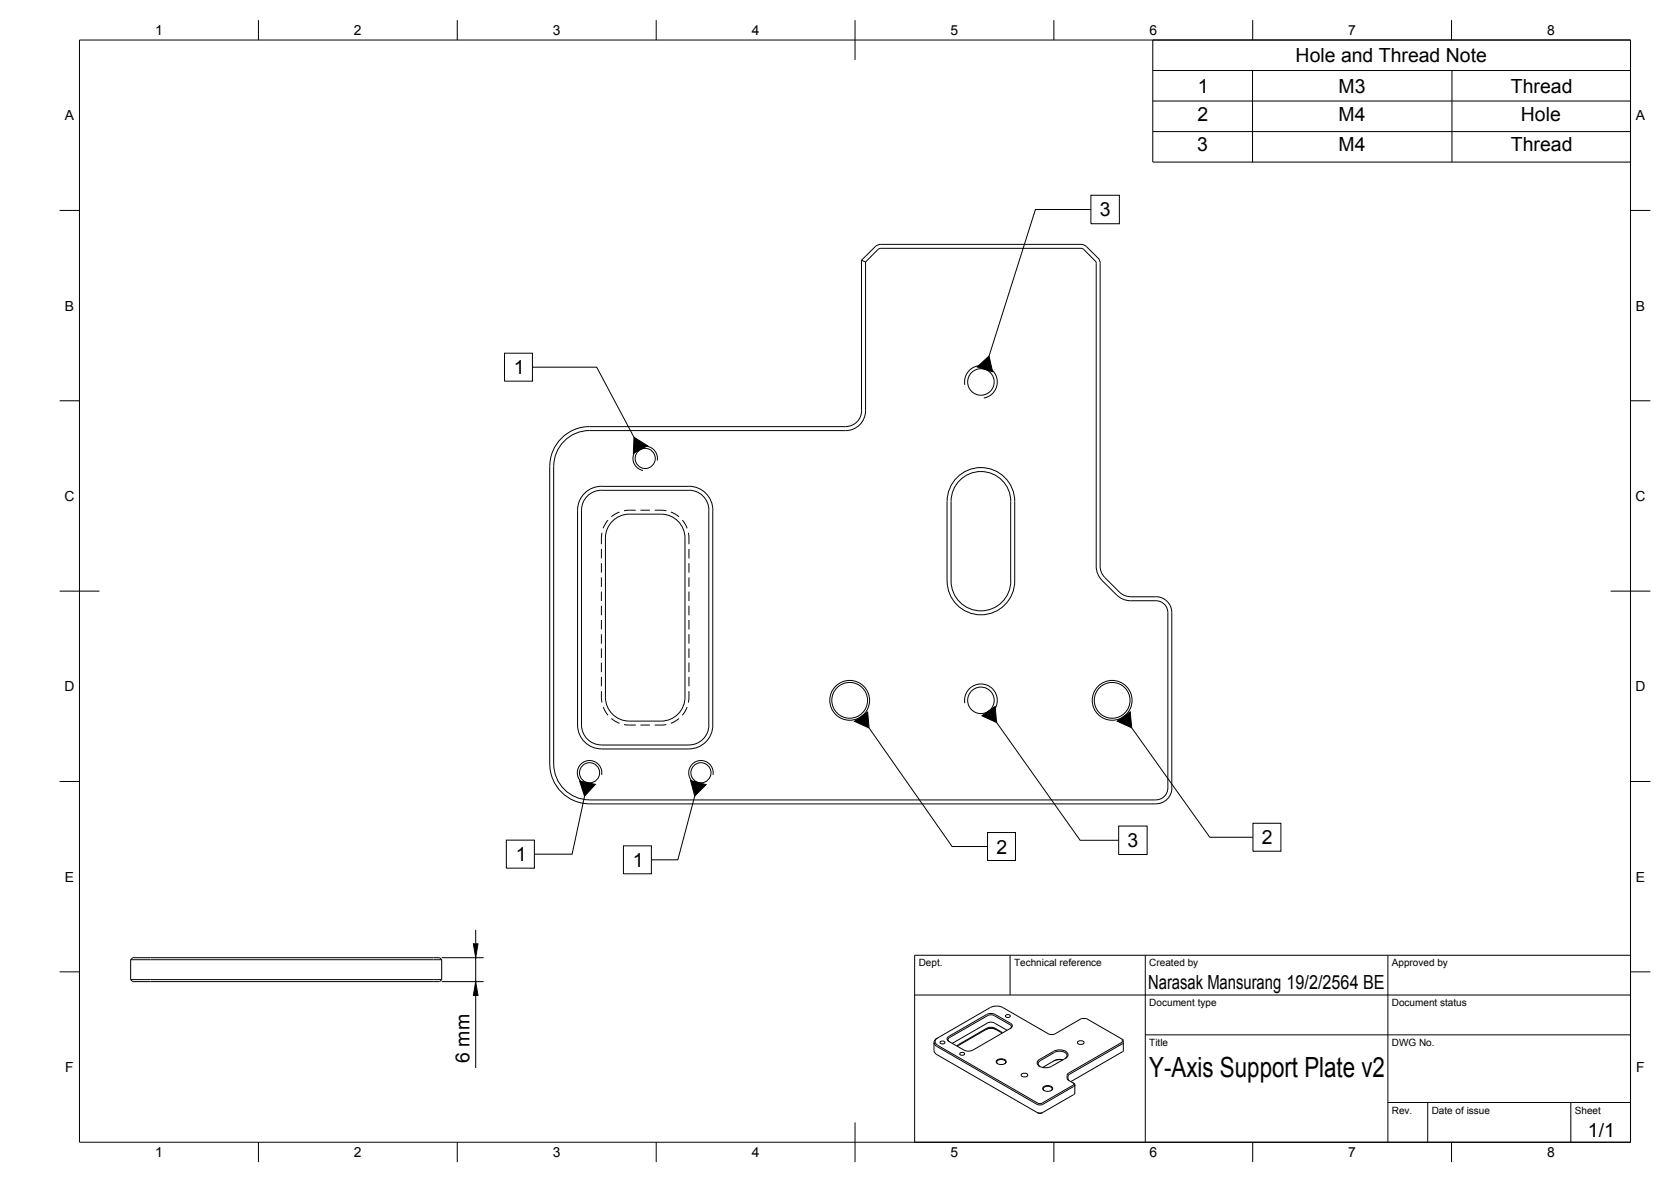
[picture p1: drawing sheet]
<svg xmlns="http://www.w3.org/2000/svg" width="420mm" height="297mm" viewBox="0 0 420 297" stroke-linecap="round" stroke-linejoin="round" font-family="sans-serif">
<!-- layer: Hidden -->
<g fill="none" stroke="#000" stroke-width=".25">
<path d="M151.2 138v2.3M151.4 133.9l-.2 2.9M152.9 130.7l-1.2 2M155.8 128.7l-2.1 1.2M159.9 128.2l-3 .1M161 128.2h2.4M164.6 128.2l3 .1M168.7 128.7l2 1.2M171.6 130.7l1.2 2.1M173.1 133.9l.1 2.9M173.2 138v2.3M151.2 141.5v2.4"/>
<path d="M151.2 145.1v2.4M151.2 148.7v2.4M151.2 152.2v2.4M151.2 155.8v2.4M151.2 159.4v2.4M173.2 141.5v2.4M173.2 145.1v2.4M173.2 148.7v2.4M173.2 152.2v2.4M173.2 155.8v2.4M173.2 159.4v2.4M151.2 173.7l.2 2.8"/>
<path d="M151.2 162.9v2.4M151.2 166.5v2.4M151.2 170.1v2.4M151.7 177.7l1.2 2M172.8 177.7l-1.2 2M173.2 173.7l-.1 2.8M173.2 162.9v2.4M173.2 166.5v2.4M173.2 170.1v2.4M153.7 180.6l2.1 1.2M156.9 182.1l3 .1M161 182.2h2.4"/>
<path d="M167.5 182.1l-2.9 .1M170.7 180.6l-2 1.2"/>
</g>
<!-- layer: Visible -->
<g fill="none" stroke="#000" stroke-width=".25">
<path d="M216.6 65.4v37.8a4 4 0 0 1-4 4M216.6 65.4l1 .4M217.6 65.8v37.4a5 5 0 0 1-5 5M273.2 62l3.1 3.1 .3 1.1v76.1l.3 1.5 .9 1.3M273.2 62l-.6-.4-.8-.2h-50.3l-.8 .2-.6 .4-3.5 3.4M275.3 65.5l-2.8-2.8-.7-.3h-50.3l-.7 .3-3.2 3.1M275.4 65.5l.2 .7 .2 77.2 .3 1.1 1 1.4 3.7 3.6 1.3 1 1.6 .4 7 .1a2.99 2.99 0 0 1 2.9 3v44a3 3 0 0 1-3 3h-142.4a9 9 0 0 1-9-9M138.2 117.2v74.8M139.2 117.2v74.8M148.2 107.2h64.4M148.2 107.2a10 10 0 0 0-10 10M212.6 108.2h-64.4a9 9 0 0 0-9 9"/>
<path d="M145.2 128.2a6 6 0 0 1 6-6h22a6 6 0 0 1 6 6M145.2 128.2v54M146.2 128.2v54M178.2 128.2v54M178.2 128.2a5 5 0 0 0-5-5h-22a5 5 0 0 0-5 5M179.2 128.2v54M238.1 126v20a8.5 8.5 0 0 0 8.5 8.5 8.5 8.5 0 0 0 8.5-8.5v-20M238.1 126a8.5 8.5 0 0 1 8.5-8.5 8.5 8.5 0 0 1 8.5 8.5M239.1 126a7.5 7.5 0 0 1 7.5-7.5 7.5 7.5 0 0 1 7.5 7.5M239.1 126v20a7.5 7.5 0 0 0 7.5 7.5 7.5 7.5 0 0 0 7.5-7.5v-20M277.8 145.1l4.1 4 1.4 .7 1 .2M284.3 150h6.3"/>
<path d="M290.7 150a4 4 0 0 1 3.9 4v44M152.2 175.2a6 6 0 0 0 6 6h8a6 6 0 0 0 6-6M152.2 175.2v-40a6 6 0 0 1 6-6h8a6 6 0 0 1 6 6v40M138.2 192a10 10 0 0 0 10 10M145.2 182.2a6 6 0 0 0 6 6h22a6 6 0 0 0 6-6M146.2 182.2a5 5 0 0 0 5 5h22a5 5 0 0 0 5-5M294.7 198a4 4 0 0 1-4 4M148.2 202h142.4M32.9 246.2l.5 .5h77.2l.5-.5M32.9 241.2l.5-.5h77.2l.5 .5M32.9 241.2h78.2M32.9 246.2h78.2"/>
<path d="M32.9 241.2v5M111.1 241.2v5M247.9 258.7a2.72 2.72 0 0 1 2.5 0M248.3 255.2l1.1-.2 .7 .2M248.3 255.3l-9.6 5.4-.3 .6 .3 .5M250 255.3l3.9 2.2 .4 .5-.4 .5M251.9 259.7l-.3-.3a3.5 3.5 0 0 0-3.1-.9l-7.5 4.2M252 259.6l-.4-.4a3.4 3.4 0 0 0-3.1-1l-7.5 4.3M252.2 253.2l11.4 6.6 .7 .2 1-.2 6.6-3.8h1.3M252.2 253.2l-1.6-.4-1.6 .4-13.2 7.6a1.12 1.12 0 0 0-.9 1 1.12 1.12 0 0 0 .7 1.2l25.5 14.6 1.1-.1 7.8-4.5 .3-.4-.5-.5M253 255.1a.68 .68 0 0 1 1 .3 .68 .68 0 0 1-.6 .3 .68 .68 0 0 1-.6-.5zM253.2 258.9l-3.1-1.8-.7-.2h-.8l-9.2 5.3"/>
<path d="M254.1 257.2l-3.9-2.3-.8-.2-.9 .1-10 5.7M254.1 258.4l-9.5 5.5M254.1 257.2l.4 .5-.1 .5-.3 .2M273.2 256l8.9 5.1M234.8 262l.1 2.3 .7 .7 25.2 14.6M235.8 262.7l25.4 14.6 .8-.1 7.8-4.5M235.8 260.8a.97 .97 0 0 0-.7 .9 .97 .97 0 0 0 .7 1M236.5 261.7a.68 .68 0 0 1 1.1 .4 .68 .68 0 0 1-.7 .3 .68 .68 0 0 1-.5-.5zM238.6 260.5l-.5 .4 .2 .5 4.1 2.5M241 262.5l-.3 .4M241 262.7l-.3 .2M241.5 264.6a.68 .68 0 0 1 1 .3 .68 .68 0 0 1-.6 .3 .68 .68 0 0 1-.6-.5z"/>
<path d="M242.5 263.9l1.2 .3 .9-.3M250.6 266.5a1.54 1.54 0 0 1 2.4 .3 1.45 1.45 0 0 1-2.5 0zM250.9 267.3l-.3-.4a1.34 1.34 0 0 1 2.3 0l-.3 .4M256.8 270l.5-.3h.6l.5 .5a.97 .97 0 0 1-1.6 0zM260.8 279.6l.7 .1 .7-.1M260.8 279.6l.7 .2 .7-.2M262.3 273.3a1.54 1.54 0 0 1 2.4 .2 1.45 1.45 0 0 1-2.5 0zM262.6 274.1l-.3-.5a1.34 1.34 0 0 1 2.3 0l-.3 .5M264.9 264.2a2.75 2.75 0 0 1 3.6 .7l-.2 .7-.4 .3-3.5 2.1a2.75 2.75 0 0 1-3.6-.7l.2-.8 .4-.3 3.5-2M267.2 266.4l-1-.1-1.3 .3M267.2 266.3l-.9-.1-.8 .2-3.4 1.9M267.8 266a.9 .9 0 0 0 .5-1 .9 .9 0 0 0-.9-.7l-1-.1-.9 .1-3.9 2.3a.8 .8 0 0 0-.6 .7 .8 .8 0 0 0 .5 .7"/>
<path d="M268.3 271l.2 .3 1.3 .8M269.8 272.1l.2 .4-.2 .2M270.3 272.6v2.1M270.3 274.7l-.3 .4-7.8 4.5M271 261.8l.4-.2h.7l.5 .4a.97 .97 0 0 1-1.7 0zM282.1 261.1v.8l-13.4 7.8-.3 .3-.1 1M282.1 261.1l.3 .3v2.7l-.1 .2-13 7.5M282.3 262.2l-13.4 7.8-.3 .2-.1 1 .4 .4M282.4 262l-.1 .2"/>
<circle cx="246.6" cy="96" r="3.3"/>
<circle cx="162.2" cy="115.2" r="2.53"/>
<circle cx="213.6" cy="176" r="5"/>
<circle cx="213.6" cy="176" r="4.5"/>
<circle cx="246.6" cy="176" r="3.3"/>
<circle cx="279.6" cy="176" r="5"/>
<circle cx="279.6" cy="176" r="4.5"/>
<circle cx="148.2" cy="194.2" r="2.53"/>
<circle cx="176.2" cy="194.2" r="2.53"/>
</g>
<!-- layer: Visible Narrow -->
<path d="M242.6 96.7a4.1 4.1 0 0 1 3.3-4.8 4.1 4.1 0 0 1 4.8 3.4 4.1 4.1 0 0 1-3.3 4.7M165.3 115.7a3.1 3.1 0 0 0-2.5-3.5 3.1 3.1 0 0 0-3.6 2.5 3.1 3.1 0 0 0 2.5 3.5M242.6 176.7a4.1 4.1 0 0 1 3.3-4.8 4.1 4.1 0 0 1 4.8 3.4 4.1 4.1 0 0 1-3.3 4.8M151.3 194.7a3.1 3.1 0 0 0-2.5-3.5 3.1 3.1 0 0 0-3.6 2.5 3.1 3.1 0 0 0 2.5 3.5M179.3 194.7a3.1 3.1 0 0 0-2.5-3.5 3.1 3.1 0 0 0-3.6 2.5 3.1 3.1 0 0 0 2.5 3.5" fill="none" stroke="#000" stroke-width=".25"/>
<!-- layer: Border -->
<g fill="none" stroke="#000" stroke-width=".25">
<path d="M20 10.1h390v276.9h-390zM65 5.1v5M115 5.1v5M165 5.1v5M215 5.1v10M265 5.1v5M315 5.1v5M365 5.1v5M15 52.9h5M410 52.9h5M15 100.7h5M410 100.7h5"/>
<path d="M15 148.6h10M405 148.6h10M15 196.4h5M410 196.4h5M15 244.2h5M410 244.2h5M65 287v5M115 287v5M165 287v5M215 282.1v9.9M265 287v5M315 287v5"/>
<path d="M365 287v5"/>
</g>
<!-- layer: TitleBlock -->
<path d="M230 240.1h180v46.9h-180zM230 250h180M254 240.1v9.9M288 240.1v46.9M349 240.1v46.9M288 260.1h122M349 277.1h61M359 277.1v9.9M395 277.1v9.9" fill="none" stroke="#000" stroke-width=".25"/>
<!-- layer: Dimensions -->
<path d="M119.6 233.7v3.5M111.1 240.7h10.5M111.1 246.7h10.5M119.6 240.7v6M119.6 250.2v18.2" fill="none" stroke="#000" stroke-width=".25"/>
<path d="M119 237.2h1.2l-.6 3.5zM119.6 246.7l.6 3.5h-1.2z" fill="#000" stroke="#000" stroke-width=".25"/>
<!-- layer: Annotations -->
<g fill="none" stroke="#000" stroke-width=".25">
<path d="M274.3 52.6h-14l-11.6 36.9M274.3 49.1h7.2v7.1h-7.2zM126.9 88.8h7v7h-7zM133.9 92.3h16.1l9.4 17.6M218.5 183l20.9 29.7h8.9M250.6 181.6l21 29.6h9.7M284.6 182.9l19.6 27.5h10.8M127.3 211.1h7.1v7.1h-7.1zM147 200.1l-3.2 14.6h-9.4M156.8 212.6h7v7h-7zM174.7 200l-4.3 16.1h-6.6M248.3 209.2h7v7h-7z"/>
<path d="M281.3 207.6h7.1v7.1h-7.1zM315 206.9h7.1v7h-7.1z"/>
</g>
<path d="M245.7 92.2l3-2.7 .9 3.9zM159.4 109.9l3.4 2.1-3.5 1.9zM214.8 181.3l3.4-2.4 .3 4.1zM246.9 179.9l3.3-2.3 .4 4zM280.9 181.2l3.3-2.3 .4 4zM145.7 196.3l4 .8-2.7 3zM173.6 196.1l3.9 1.1-2.8 2.8z" fill="#000" stroke="#000" stroke-width=".25"/>
<!-- layer: BOM -->
<path d="M289.9 10.1h120.1v30.6h-120.1zM289.9 17.7h120.1M314.9 17.7v23M365.1 17.7v23M289.9 25.4h120.1M289.9 33.1h120.1" fill="none" stroke="#000" stroke-width=".25"/>
<text font-size="7" x="289" y="270.6">Y-Axis Support Plate v2</text>
<g font-size="4.9">
<text x="325.8" y="15.6">Hole and Thread Note</text>
<text x="301.2" y="23.3">1</text>
<text x="336.5" y="23.3">M3</text>
<text x="379.9" y="23.3">Thread</text>
<text x="301.1" y="30.4">2</text>
<text x="336.5" y="30.4">M4</text>
<text x="382.4" y="30.4">Hole</text>
<text x="301.1" y="38.1">3</text>
<text x="336.5" y="38.1">M4</text>
<text x="379.9" y="38.1">Thread</text>
<text x="276.5" y="54.4">3</text>
<text x="129.2" y="94">1</text>
<text x="250.5" y="214.5">2</text>
<text x="283.5" y="212.9">3</text>
<text x="317.2" y="212.2">2</text>
<text x="129.7" y="216.4">1</text>
<text x="159.1" y="217.8">1</text>
<text x="288.7" y="248.5">Narasak Mansurang 19/2/2564 BE</text>
<text x="118" y="267.1" transform="rotate(-90 118 267.1)">6 mm</text>
<text x="399.3" y="285.8">1/1</text>
</g>
<g font-size="3.5">
<text x="39" y="8.8">1</text>
<text x="89" y="8.8">2</text>
<text x="139" y="8.8">3</text>
<text x="189" y="8.8">4</text>
<text x="239" y="8.8">5</text>
<text x="289" y="8.8">6</text>
<text x="339" y="8.8">7</text>
<text x="389" y="8.8">8</text>
<text x="16.3" y="30.2">A</text>
<text x="411.3" y="30.2">A</text>
<text x="16.3" y="78">B</text>
<text x="411.3" y="78">B</text>
<text x="16.2" y="125.9">C</text>
<text x="411.2" y="125.9">C</text>
<text x="16.2" y="173.7">D</text>
<text x="411.2" y="173.7">D</text>
<text x="16.3" y="221.6">E</text>
<text x="411.3" y="221.6">E</text>
<text x="16.4" y="269.4">F</text>
<text x="411.4" y="269.4">F</text>
<text x="39" y="290.8">1</text>
<text x="89" y="290.8">2</text>
<text x="139" y="290.8">3</text>
<text x="189" y="290.8">4</text>
<text x="239" y="290.8">5</text>
<text x="289" y="290.8">6</text>
<text x="339" y="290.8">7</text>
<text x="389" y="290.8">8</text>
</g>
<g font-size="2.5">
<text x="231" y="242.9">Dept.</text>
<text x="255" y="242.9">Technical reference</text>
<text x="289" y="242.9">Created by</text>
<text x="350" y="242.9">Approved by</text>
<text x="289" y="252.8">Document type</text>
<text x="350" y="252.8">Document status</text>
<text x="289" y="262.9">Title</text>
<text x="350" y="262.9">DWG No.</text>
<text x="350" y="279.9">Rev.</text>
<text x="360" y="279.9">Date of issue</text>
<text x="396" y="279.9">Sheet</text>
</g>
</svg>
